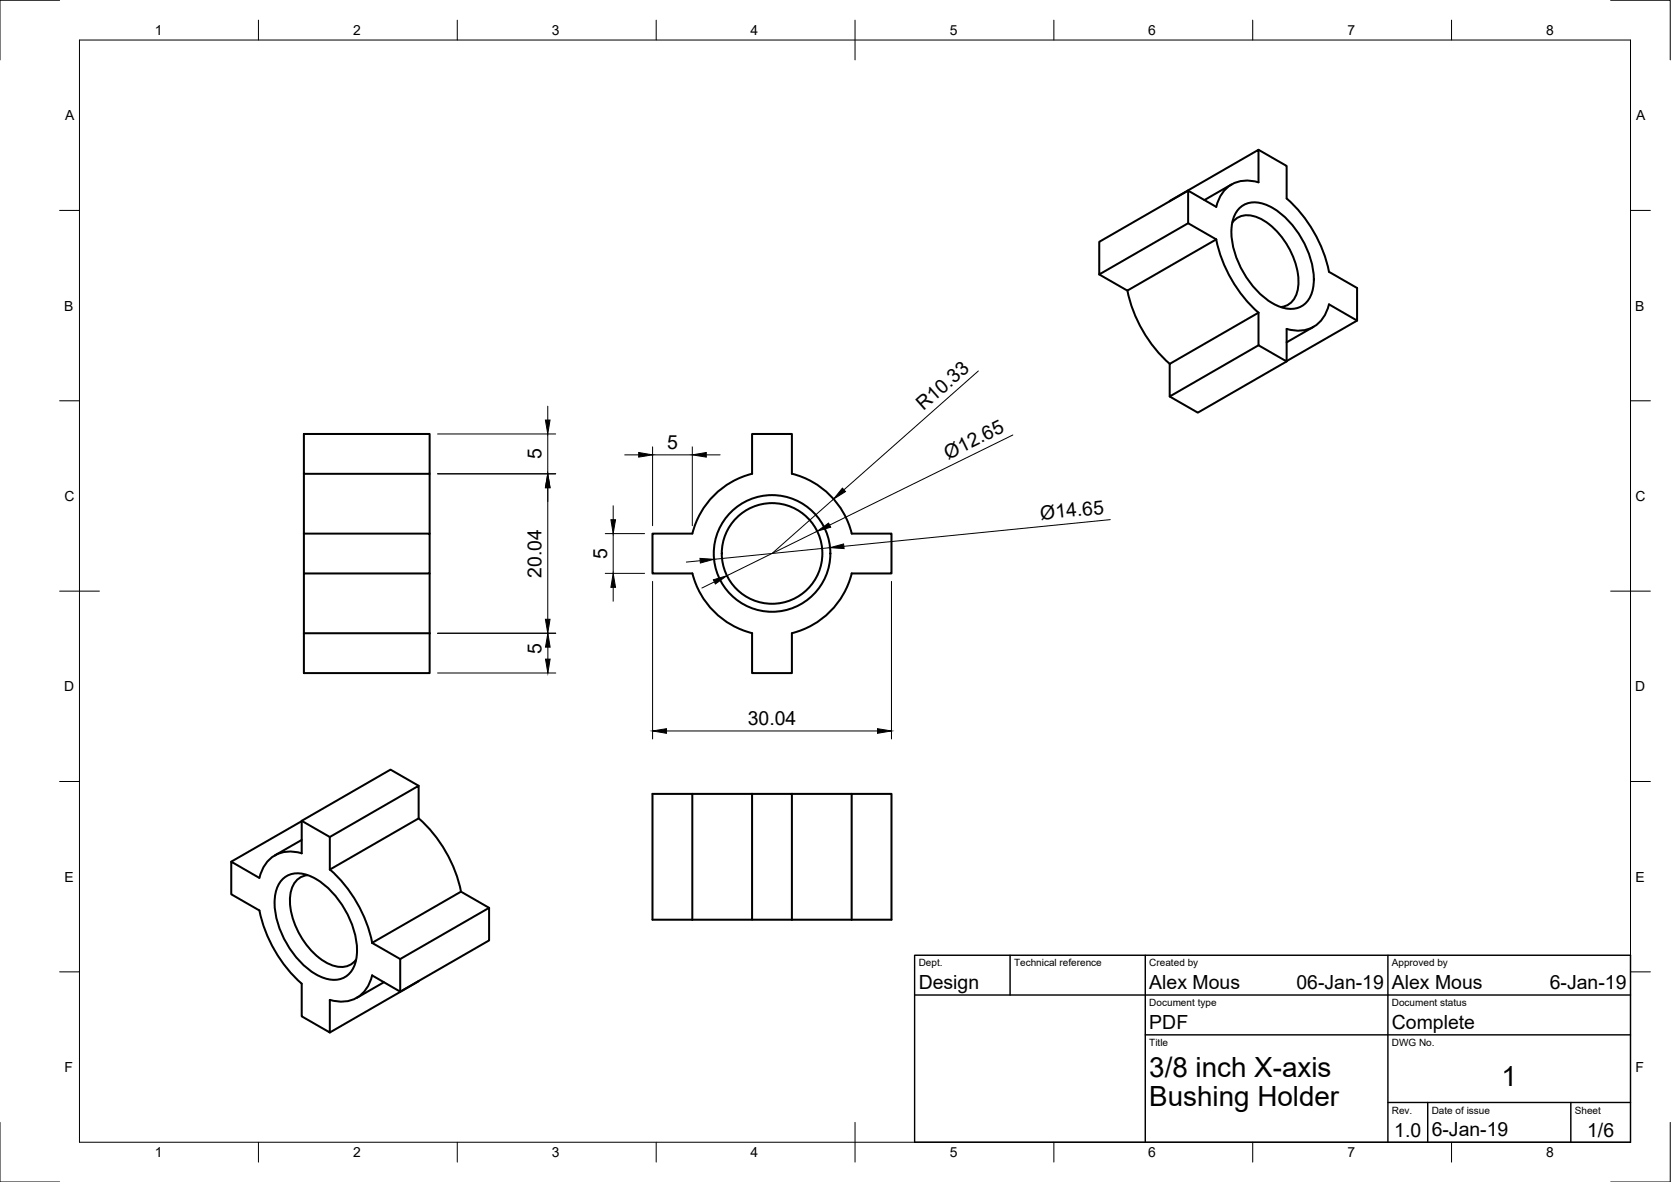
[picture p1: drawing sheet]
<svg xmlns="http://www.w3.org/2000/svg" width="420mm" height="297mm" viewBox="0 0 420 297" stroke-linecap="round" stroke-linejoin="round" font-family="sans-serif">
<!-- layer: Visible -->
<g fill="none" stroke="#000" stroke-width=".51">
<path d="M316.4 37.6l7.1 4.1v8.2a34 34 0 0 1 10.7 18.4l7 4.1v8.2l-7-4.1a7.9 7.9 0 0 1-10.7 6.2v8.1l-7.1-4v-8.2M294.1 50.6l22.3-13 .1 8.2a7.9 7.9 0 0 0-10.7 6.2l-7.1-4.1v8.2l7.1 4.1M298.7 47.9l-22.3 12.9v8.2l22.3-12.9M309.7 46.3l-6.9 4M309.9 55.9a5 5 0 0 1 6.3-1.3 18.9 18.9 0 0 1 10.2 17.7 5 5 0 0 1-4.3 4.9M311.5 52.5a6 6 0 0 1 7.2-.9 22.1 22.1 0 0 1 11.6 20.1 5.8 5.8 0 0 1-6.6 5.9 15.8 15.8 0 0 1-9.8-7.2 21.1 21.1 0 0 1-4.2-13.6 7.5 7.5 0 0 1 1.8-4.3zM283.5 73a34 34 0 0 0 10.6 18.4M305.8 60.2a34 34 0 0 0 10.6 18.4M305.8 60.2l-22.3 12.8-7.1-4M316.4 78.6l-22.3 12.8v8.2l22.3-12.8M323.5 90.8l-22.3 12.9-7.1-4.1M330.3 82.1l-6.8 3.9"/>
<path d="M341.2 80.6l-17.7 10.1M76.4 119.1v15M76.4 109.1h31.6v10h-31.6zM108 119.1v15M189.1 119.1v-10h10v9.9a20.6 20.6 0 0 1 15.1 15.1h10v10h-10.1M189.1 119a20.6 20.6 0 0 0-15 15.1M76.4 134.1h31.6v10h-31.6v15M76.4 134.1v10M174.1 134.1h-10v10h10M76.4 159.1v10h31.6v-10M76.4 159.1h31.6M108 144.1v15"/>
<path d="M174.1 144.1a20.6 20.6 0 0 0 15 15M189.1 159.1v10h10v-10M214.2 144.1a20.6 20.6 0 0 1-15.1 15M105.3 197.5l-7.1-4.1-22.3 12.9v8.1a7.9 7.9 0 0 0-10.7 6.2M164.1 199.5h10v31.6h-10zM174.1 199.5h15M189.1 199.5h10v31.6M189.1 199.5v31.6h-15M199.1 199.5h15M214.1 199.5h10.1v31.6h-10.1zM75.9 211.1l-6.8 3.9M75.9 206.4l-17.8 10.1"/>
<path d="M77.3 219.9a5 5 0 0 0-4.3 4.8 18.9 18.9 0 0 0 10.2 17.8 5 5 0 0 0 6.3-1.3M83 218.5a34 34 0 0 1 10.6 18.4M105.3 205.7v-8.2l-22.4 12.8M105.3 205.7l-22.4 12.8v-8.2l-7-4M105.3 205.7a34 34 0 0 1 10.6 18.4M65.2 220.6l-7.1-4.1v8.2l7.1 4.1M65.2 228.8a34 34 0 0 0 10.7 18.4v8.2l7 4.1v-8.2M70.9 221.1a6 6 0 0 1 7.2-.9 22.1 22.1 0 0 1 11.6 20.1 5.8 5.8 0 0 1-6.5 5.9 15.8 15.8 0 0 1-9.9-7.2 21.1 21.1 0 0 1-4.2-13.6 7.5 7.5 0 0 1 1.8-4.3zM123 228.1l-7.1-4-22.3 12.8 7 4.1M189.1 231.1h10M199.1 231.1h15M93.6 245.1a7.9 7.9 0 0 1-10.7 6.2"/>
<path d="M96.5 246.8l-6.8 4M100.6 241l22.4-12.9v8.2l-22.4 12.9M100.6 241v8.2l-7-4.1M105.3 246.5l-22.4 13"/>
<circle cx="194.1" cy="139.1" r="14.7"/>
<circle cx="194.1" cy="139.1" r="12.6"/>
</g>
<!-- layer: Border -->
<g fill="none" stroke="#000" stroke-width=".25">
<path d="M15 .1h-15v15M20 10.1h390v276.9h-390zM65 5.1v5M115 5.1v5M165 5.1v5M215 5.1v10M265 5.1v5M315 5.1v5M365 5.1v5M405 .1h15v15M15 52.9h5M410 52.9h5"/>
<path d="M15 100.7h5M410 100.7h5M15 148.6h10M405 148.6h10M15 196.4h5M410 196.4h5M15 244.2h5M410 244.2h5M0 282.1v14.9h15M65 287v5M115 287v5M165 287v5"/>
<path d="M215 282.1v9.9M265 287v5M315 287v5M365 287v5M420 282.1v14.9h-15"/>
</g>
<!-- layer: TitleBlock -->
<path d="M230 240.1h180v46.9h-180zM230 250h180M254 240.1v9.9M288 240.1v46.9M349 240.1v46.9M288 260.1h122M349 277.1h61M359 277.1v9.9M395 277.1v9.9" fill="none" stroke="#000" stroke-width=".36"/>
<!-- layer: Dimensions -->
<g fill="none" stroke="#000" stroke-width=".25">
<path d="M246 93.2l-33.8 29.9M110 109.1h29.7M110 119.1h29.7M137.7 102.1v3.5M137.7 109.1v10M157.1 114.3h3.5M164.1 112.3v19.8M164.1 114.3h10M174.1 112.3v19.8M177.6 114.3h3.5M254.7 109.3l-46.1 22.7M137.7 122.6v33"/>
<path d="M152.2 134.1h9.9M154.2 127.1v3.5M154.2 134.1v10M205.5 133.5l-22.7 11.2M208.7 137.6l-29.2 3M209.6 125.4l-15.5 13.7M279.2 130.6l-67 6.7M110 159.1h29.7M152.2 144.1h9.9M154.2 147.6v3.5M164.1 146.1v39.6M176.1 140.9l-3.5 .4"/>
<path d="M179.6 146.2l-3.1 1.6M224.2 146.1v39.6M110 169.1h29.7M137.8 162.6v3M167.6 183.7h53"/>
</g>
<g fill="#000" stroke="#000" stroke-width=".25">
<path d="M137.1 105.6h1.2l-.6 3.5zM160.6 113.7l3.5 .6-3.5 .6zM174.1 114.3l3.5-.6v1.2zM137.7 119.1l.6 3.5h-1.2zM153.6 130.6h1.2l-.6 3.5zM205.5 133.5l2.8-2 .6 1zM211.8 122.7l.8 .8-3 1.9zM208.7 137.6l3.4-.9 .1 1.2zM137.1 155.6h1.2l-.6 3.5zM154.2 144.1l.6 3.5h-1.2zM176 140.3l3.5 .3-3.4 .9zM179.4 145.7l3.4-1-2.9 2.1z"/>
<path d="M137.8 159.1l.5 3.5h-1.1zM137.2 165.6h1.1l-.5 3.5zM164.1 183.7l3.5-.6v1.2zM220.6 183.1l3.6 .6-3.6 .6z"/>
</g>
<g font-size="7">
<text x="289" y="270.6">3/8 inch X-axis</text>
<text x="377.5" y="273">1</text>
<text x="289" y="278.1">Bushing Holder</text>
</g>
<g font-size="4.9">
<text x="232.2" y="103.3" transform="rotate(-41 232.2 103.3)">R10.33</text>
<text x="167.7" y="112.7">5</text>
<text x="136.2" y="115.4" transform="rotate(-90 136.2 115.4)">5</text>
<text x="238.4" y="115.5" transform="rotate(-26 238.4 115.5)">Ø12.65</text>
<text x="261.7" y="130.7" transform="rotate(-6 261.7 130.7)">Ø14.65</text>
<text x="152.6" y="140.5" transform="rotate(-90 152.6 140.5)">5</text>
<text x="136.2" y="145.2" transform="rotate(-90 136.2 145.2)">20.04</text>
<text x="136.2" y="164.3" transform="rotate(-90 136.2 164.3)">5</text>
<text x="188" y="182.1">30.04</text>
<text x="231" y="248.5">Design</text>
<text x="289" y="248.5">Alex Mous</text>
<text x="326" y="248.5">06-Jan-19</text>
<text x="350" y="248.5">Alex Mous</text>
<text x="389.7" y="248.5">6-Jan-19</text>
<text x="289" y="258.6">PDF</text>
<text x="350" y="258.6">Complete</text>
<text x="350.6" y="285.7">1.0</text>
<text x="360" y="285.5">6-Jan-19</text>
<text x="399.1" y="285.7">1/6</text>
</g>
<g font-size="3.5">
<text x="39" y="8.8">1</text>
<text x="88.8" y="8.8">2</text>
<text x="138.8" y="8.8">3</text>
<text x="188.7" y="8.8">4</text>
<text x="238.8" y="8.8">5</text>
<text x="288.7" y="8.8">6</text>
<text x="338.8" y="8.8">7</text>
<text x="388.8" y="8.8">8</text>
<text x="16.4" y="30.2">A</text>
<text x="411.4" y="30.2">A</text>
<text x="16.2" y="78">B</text>
<text x="411.2" y="78">B</text>
<text x="16.2" y="125.9">C</text>
<text x="411.2" y="125.9">C</text>
<text x="16.2" y="173.7">D</text>
<text x="411.2" y="173.7">D</text>
<text x="16.2" y="221.6">E</text>
<text x="411.2" y="221.6">E</text>
<text x="16.2" y="269.4">F</text>
<text x="411.2" y="269.4">F</text>
<text x="39" y="290.8">1</text>
<text x="88.8" y="290.8">2</text>
<text x="138.8" y="290.8">3</text>
<text x="188.7" y="290.8">4</text>
<text x="238.8" y="290.8">5</text>
<text x="288.7" y="290.8">6</text>
<text x="338.8" y="290.8">7</text>
<text x="388.8" y="290.8">8</text>
</g>
<g font-size="2.5">
<text x="231" y="242.9">Dept.</text>
<text x="255" y="242.9">Technical reference</text>
<text x="289" y="242.9">Created by</text>
<text x="350" y="242.9">Approved by</text>
<text x="289" y="252.8">Document type</text>
<text x="350" y="252.8">Document status</text>
<text x="289" y="262.9">Title</text>
<text x="350" y="262.9">DWG No.</text>
<text x="350" y="279.9">Rev.</text>
<text x="360" y="279.9">Date of issue</text>
<text x="396" y="279.9">Sheet</text>
</g>
</svg>
